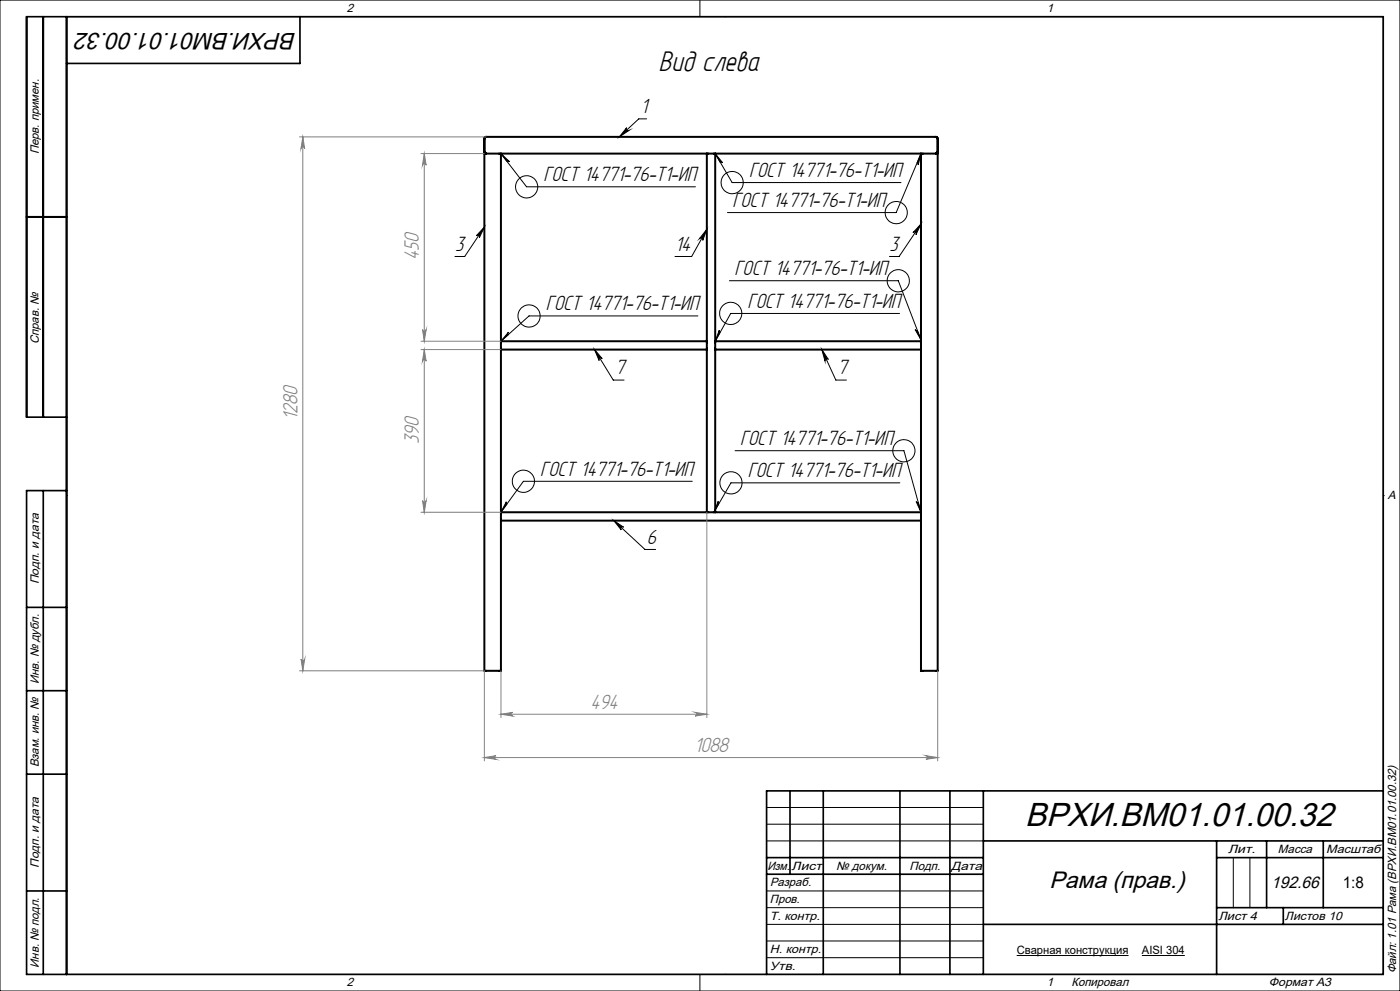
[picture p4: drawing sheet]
<svg xmlns="http://www.w3.org/2000/svg" width="420mm" height="297mm" viewBox="0 0 420 297" stroke-linecap="round" stroke-linejoin="round" font-family="sans-serif">
<g fill="none" stroke="#000" stroke-width=".6">
<path d="M145.3 45.5l.1 .3 .4 .2M145.3 41.6v3.9M145.8 46h-.5v155h5v-45M145.8 46h4.5M145.8 41l-.4 .2-.1 .4M145.8 41h135l.5 .6v3.9M145.8 41l-.4 .3-.1 .3M150.3 46v56.3M150.3 46h61.8M212.1 46h2.5M212.1 46v56.3M214.6 46h61.7"/>
<path d="M214.6 46v56.3M276.3 46h4.4M276.3 46v56.3M280.7 46h.6v155h-5v-45M281.3 45.5l-.6 .5M8 65h12M150.3 102.3v2.5M150.3 104.8v48.7M150.3 104.8h61.8M150.3 102.3h61.8M212.1 102.3v2.5M212.1 104.8v48.7"/>
<path d="M214.6 102.3v2.5M214.6 104.8h61.7M214.6 102.3h61.7M214.6 104.8v48.7M276.3 102.3v2.5M276.3 104.8v48.7M150.3 153.5v2.5M150.3 156h126M150.3 153.5h61.8M212.1 153.5h2.5M214.6 153.5h61.7M276.3 153.5v2.5"/>
</g>
<g fill="none" stroke="#000" stroke-width=".3">
<path d="M0 0h420v297h-420zM20 5h395v287h-395zM210 0v5M217.5 5h.1M188 38.3a.54 .54 0 0 0 0 .7 .54 .54 0 0 0 .7 0l-2.9 2zM194 35.6h-2.4l-5.8 5.4M150.3 46l2.6 2.5-.8-.1zM150.3 46l7.7 10h50.6M214.6 46l5 8.7h50.7M214.6 46l2.2 2.8-.8-.2zM276.3 46l-.9 3.5-.3-.7zM276.3 46l-7.4 17.7h-50.7"/>
<path d="M145.3 68l-1.5 3.3a.53 .53 0 0 0-.2-.8 .53 .53 0 0 0-.7 .2zM145.3 68l-5.9 8.9h-2.9M212.1 68.7l-1.3 3.3a.55 .55 0 0 0-.2-.7 .55 .55 0 0 0-.7 .2zM212.1 68.7l-4.6 8.2h-5M276.3 67.1l-1.5 3.2a.53 .53 0 0 0-.2-.7 .53 .53 0 0 0-.7 .1zM276.3 67.1l-6.6 9.8h-2.9M152.5 99.6v.7l-2.2 2zM209.4 94.7h-50.7l-8.4 7.6M215.8 99l.2 .7-1.4 2.6zM218.8 84.1h50.7l6.8 17.7M269.9 93.9h-50.7l-4.6 8.4M274.5 98.8l.7 .3 1.1 2.7z"/>
<path d="M178.4 104.8l2.3 2.7a.54 .54 0 0 0-.8-.2 .54 .54 0 0 0-.2 .8zM178.4 104.8l5.6 9.1h3.2M246.6 104.8l1.9 2.9a.55 .55 0 0 0-.7-.2 .55 .55 0 0 0-.3 .7zM246.6 104.8l4.2 9.1h3.1M220.5 135.1h50.7l5.1 18.4M20 148.5h.1M151.9 150.4l.1 .7-1.7 2.4zM184.2 156l2.9 2a.54 .54 0 0 0-.8 .1 .54 .54 0 0 0 .1 .7zM184.2 156l9.3 8.7h3.2M207.7 144.2h-50.7l-6.7 9.3M215.5 150.2l.2 .8-1.5 2.5zM269.9 144.7h-50.6l-5.1 8.8"/>
<path d="M274.8 150.3l.7 .3 .8 2.9zM415 148.5h.1M230 242h65M230 247h65M230 252h65M370 257v15M375 257v15M230 267h65M230 272h65M230 277h65M210 292v5M217.5 292h.1"/>
<path d="M230 282h65M230 287h65M305 286.4h33.6M342.6 286.4h12.8"/>
<circle cx="158" cy="56" r="3.3"/>
<circle cx="219.7" cy="54.7" r="3.3"/>
<circle cx="268.9" cy="63.7" r="3.3"/>
<circle cx="158.7" cy="94.7" r="3.3"/>
<circle cx="219.2" cy="93.9" r="3.3"/>
<circle cx="269.5" cy="84.2" r="3.3"/>
<circle cx="271.2" cy="135.1" r="3.3"/>
<circle cx="157" cy="144.2" r="3.3"/>
<circle cx="219.3" cy="144.7" r="3.3"/>
</g>
<g fill="none" stroke="#808080" stroke-width=".3">
<path d="M89.9 41h55.9M90.8 41v160M90.8 41l.6 3.5a.55 .55 0 0 0-.5-.5 .55 .55 0 0 0-.6 .5zM126.3 46h19M127.3 46v56.3M127.3 46l.5 3.5a.55 .55 0 0 0-.5-.5 .55 .55 0 0 0-.5 .5zM126.8 98.8a.55 .55 0 0 0 .5 .5 .55 .55 0 0 0 .5-.5l-.5 3.5zM126.3 102.3h24M126.3 104.8h24M127.3 104.8v48.7M127.3 104.8l.5 3.5a.55 .55 0 0 0-.5-.5 .55 .55 0 0 0-.5 .5zM126.3 153.5h24"/>
<path d="M126.8 150a.55 .55 0 0 0 .5 .5 .55 .55 0 0 0 .5-.5l-.5 3.5zM212.1 153.5v61.5M90.3 197.5a.55 .55 0 0 0 .6 .6 .55 .55 0 0 0 .5-.6l-.6 3.5zM89.9 201h55.4v27M150.3 214.1l3.5-.6a.55 .55 0 0 0-.5 .5 .55 .55 0 0 0 .5 .6zM150.3 201v14M150.3 214.1h61.8M208.5 213.5l3.6 .6-3.6 .5a.55 .55 0 0 0 .6-.6 .55 .55 0 0 0-.6-.5zM281.3 201v27M145.3 227l3.5-.5a.55 .55 0 0 0-.5 .5 .55 .55 0 0 0 .5 .6zM145.3 227h136M277.8 226.5l3.5 .5-3.5 .6a.55 .55 0 0 0 .5-.6 .55 .55 0 0 0-.5-.5z"/>
</g>
<g fill="none" stroke="#000" stroke-width=".5">
<path d="M13 5v120M20 5v287M90 5v14h-70M8 65h12M20 125h-12v-120h407v287h-407v-145h12M13 147v145M8 182h12M8 207h12M8 232h12M237 237v25M247 237v55M270 237v55"/>
<path d="M285 237v55M295 237v55M415 237h-185v55M230 257h65M295 252h120M365 252v40M365 257h50M380 252v20M397 252v20M8 267h12M230 262h65M295 277h120"/>
<path d="M365 272h50M385 272v5"/>
</g>
<path d="M188 38.3a.54 .54 0 0 0 0 .7 .54 .54 0 0 0 .7 0l-2.9 2zM145.3 68l-1.5 3.3a.53 .53 0 0 0-.2-.8 .53 .53 0 0 0-.7 .2zM212.1 68.7l-1.3 3.3a.55 .55 0 0 0-.2-.7 .55 .55 0 0 0-.7 .2zM276.3 67.1l-1.5 3.2a.53 .53 0 0 0-.2-.7 .53 .53 0 0 0-.7 .1zM184.2 156l2.9 2a.54 .54 0 0 0-.8 .1 .54 .54 0 0 0 .1 .7zM178.4 104.8l2.3 2.7a.54 .54 0 0 0-.8-.2 .54 .54 0 0 0-.2 .8zM246.6 104.8l1.9 2.9a.55 .55 0 0 0-.7-.2 .55 .55 0 0 0-.3 .7zM150.3 46l2.6 2.5-.8-.1zM152.5 99.6v.7l-2.2 2zM214.6 46l2.2 2.8-.8-.2zM276.3 46l-.9 3.5-.3-.7zM215.8 99l.2 .7-1.4 2.6zM274.5 98.8l.7 .3 1.1 2.7zM151.9 150.4l.1 .7-1.7 2.4zM274.8 150.3l.7 .3 .8 2.9zM215.5 150.2l.2 .8-1.5 2.5z" fill="#000"/>
<g fill="#808080">
<path d="M90.8 41l.6 3.5a.55 .55 0 0 0-.5-.5 .55 .55 0 0 0-.6 .5zM90.3 197.5a.55 .55 0 0 0 .6 .6 .55 .55 0 0 0 .5-.6l-.6 3.5zM127.3 46l.5 3.5a.55 .55 0 0 0-.5-.5 .55 .55 0 0 0-.5 .5zM126.8 98.8a.55 .55 0 0 0 .5 .5 .55 .55 0 0 0 .5-.5l-.5 3.5zM127.3 104.8l.5 3.5a.55 .55 0 0 0-.5-.5 .55 .55 0 0 0-.5 .5zM126.8 150a.55 .55 0 0 0 .5 .5 .55 .55 0 0 0 .5-.5l-.5 3.5z"/>
<path d="M145.3 227l3.5-.5a.55 .55 0 0 0-.5 .5 .55 .55 0 0 0 .5 .6zM277.8 226.5l3.5 .5-3.5 .6a.55 .55 0 0 0 .5-.6 .55 .55 0 0 0-.5-.5zM150.3 214.1l3.5-.6a.55 .55 0 0 0-.5 .5 .55 .55 0 0 0 .5 .6zM208.5 213.5l3.6 .6-3.6 .5a.55 .55 0 0 0 .6-.6 .55 .55 0 0 0-.6-.5z"/>
</g>
<text font-size="10" x="307.5" y="247.6">ВРХИ.ВМ01.01.00.32</text>
<text font-size="9.5" x="197.6" y="21.4">Вид слева</text>
<g font-size="7.1">
<text x="88.9" y="9.8" transform="rotate(-180 88.9 9.8)">ВРХИ.ВМ01.01.00.32</text>
<text x="314.9" y="266.1">Рама (прав.)</text>
</g>
<g font-size="6.9">
<text x="192.2" y="33.9">1</text>
<text x="224.7" y="53">ГОСТ 14771-76-Т1-ИП</text>
<text x="163.1" y="54.3">ГОСТ 14771-76-Т1-ИП</text>
<text x="219.7" y="62">ГОСТ 14771-76-Т1-ИП</text>
<text x="136.6" y="75.1">3</text>
<text x="202.5" y="75.1">14</text>
<text x="266.9" y="75.1">3</text>
<text x="220.4" y="82.5">ГОСТ 14771-76-Т1-ИП</text>
<text x="163.8" y="93">ГОСТ 14771-76-Т1-ИП</text>
<text x="224.3" y="92.2">ГОСТ 14771-76-Т1-ИП</text>
<text x="184.5" y="112.2">7</text>
<text x="251.3" y="112.2">7</text>
<text x="222" y="133.4">ГОСТ 14771-76-Т1-ИП</text>
<text x="162.1" y="142.5">ГОСТ 14771-76-Т1-ИП</text>
<text x="224.4" y="143">ГОСТ 14771-76-Т1-ИП</text>
<text x="194" y="162.9">6</text>
</g>
<g font-size="6.9" fill="#808080">
<text x="125.6" y="78.1" transform="rotate(-90 125.6 78.1)">450</text>
<text x="89.2" y="126" transform="rotate(-90 89.2 126)">1280</text>
<text x="125.6" y="133.1" transform="rotate(-90 125.6 133.1)">390</text>
<text x="177.1" y="212.4">494</text>
<text x="208.3" y="225.3">1088</text>
</g>
<text font-size="5" x="381.3" y="266">192.66</text>
<text font-size="4.8" x="402.8" y="266">1:8</text>
<g font-size="3.6">
<text x="104" y="3.6">2</text>
<text x="314" y="3.6">1</text>
<text x="11.6" y="46.3" transform="rotate(-90 11.6 46.3)">Перв. примен.</text>
<text x="11.6" y="103.2" transform="rotate(-90 11.6 103.2)">Справ. №</text>
<text x="416.4" y="149.6">A</text>
<text x="11.6" y="175.1" transform="rotate(-90 11.6 175.1)">Подп. и дата</text>
<text x="11.6" y="205" transform="rotate(-90 11.6 205)">Инв. № дубл.</text>
<text x="11.6" y="230" transform="rotate(-90 11.6 230)">Взам. инв. №</text>
<text x="368.4" y="255.6">Лит.</text>
<text x="383.4" y="255.6">Масса</text>
<text x="397.8" y="255.6">Масштаб</text>
<text x="11.6" y="260.1" transform="rotate(-90 11.6 260.1)">Подп. и дата</text>
<text x="230.2" y="260.6">Изм.</text>
<text x="237.5" y="260.6">Лист</text>
<text x="250.9" y="260.6">№ докум.</text>
<text x="272.9" y="260.6">Подп.</text>
<text x="285.4" y="260.6">Дата</text>
<text x="231" y="265.6">Разраб.</text>
<text x="231" y="275.6">Т. контр.</text>
<text x="231" y="270.6">Пров.</text>
<text x="365.5" y="275.6">Лист 4</text>
<text x="385.5" y="275.6">Листов 10</text>
<text x="231" y="285.6">Н. контр.</text>
<text x="11.6" y="290" transform="rotate(-90 11.6 290)">Инв. № подл.</text>
<text x="231" y="290.6">Утв.</text>
<text x="418.9" y="291.8" transform="rotate(-90 418.9 291.8)">Файл: 1.01 Рама (ВРХИ.ВМ01.01.00.32)</text>
<text x="104" y="295.6">2</text>
<text x="314" y="295.6">1</text>
<text x="321.5" y="295.6">Копировал</text>
<text x="380.7" y="295.6">Формат А3</text>
</g>
<g font-size="3.4">
<text x="305" y="286">Сварная конструкция</text>
<text x="342.6" y="286">AISI 304</text>
</g>
</svg>
